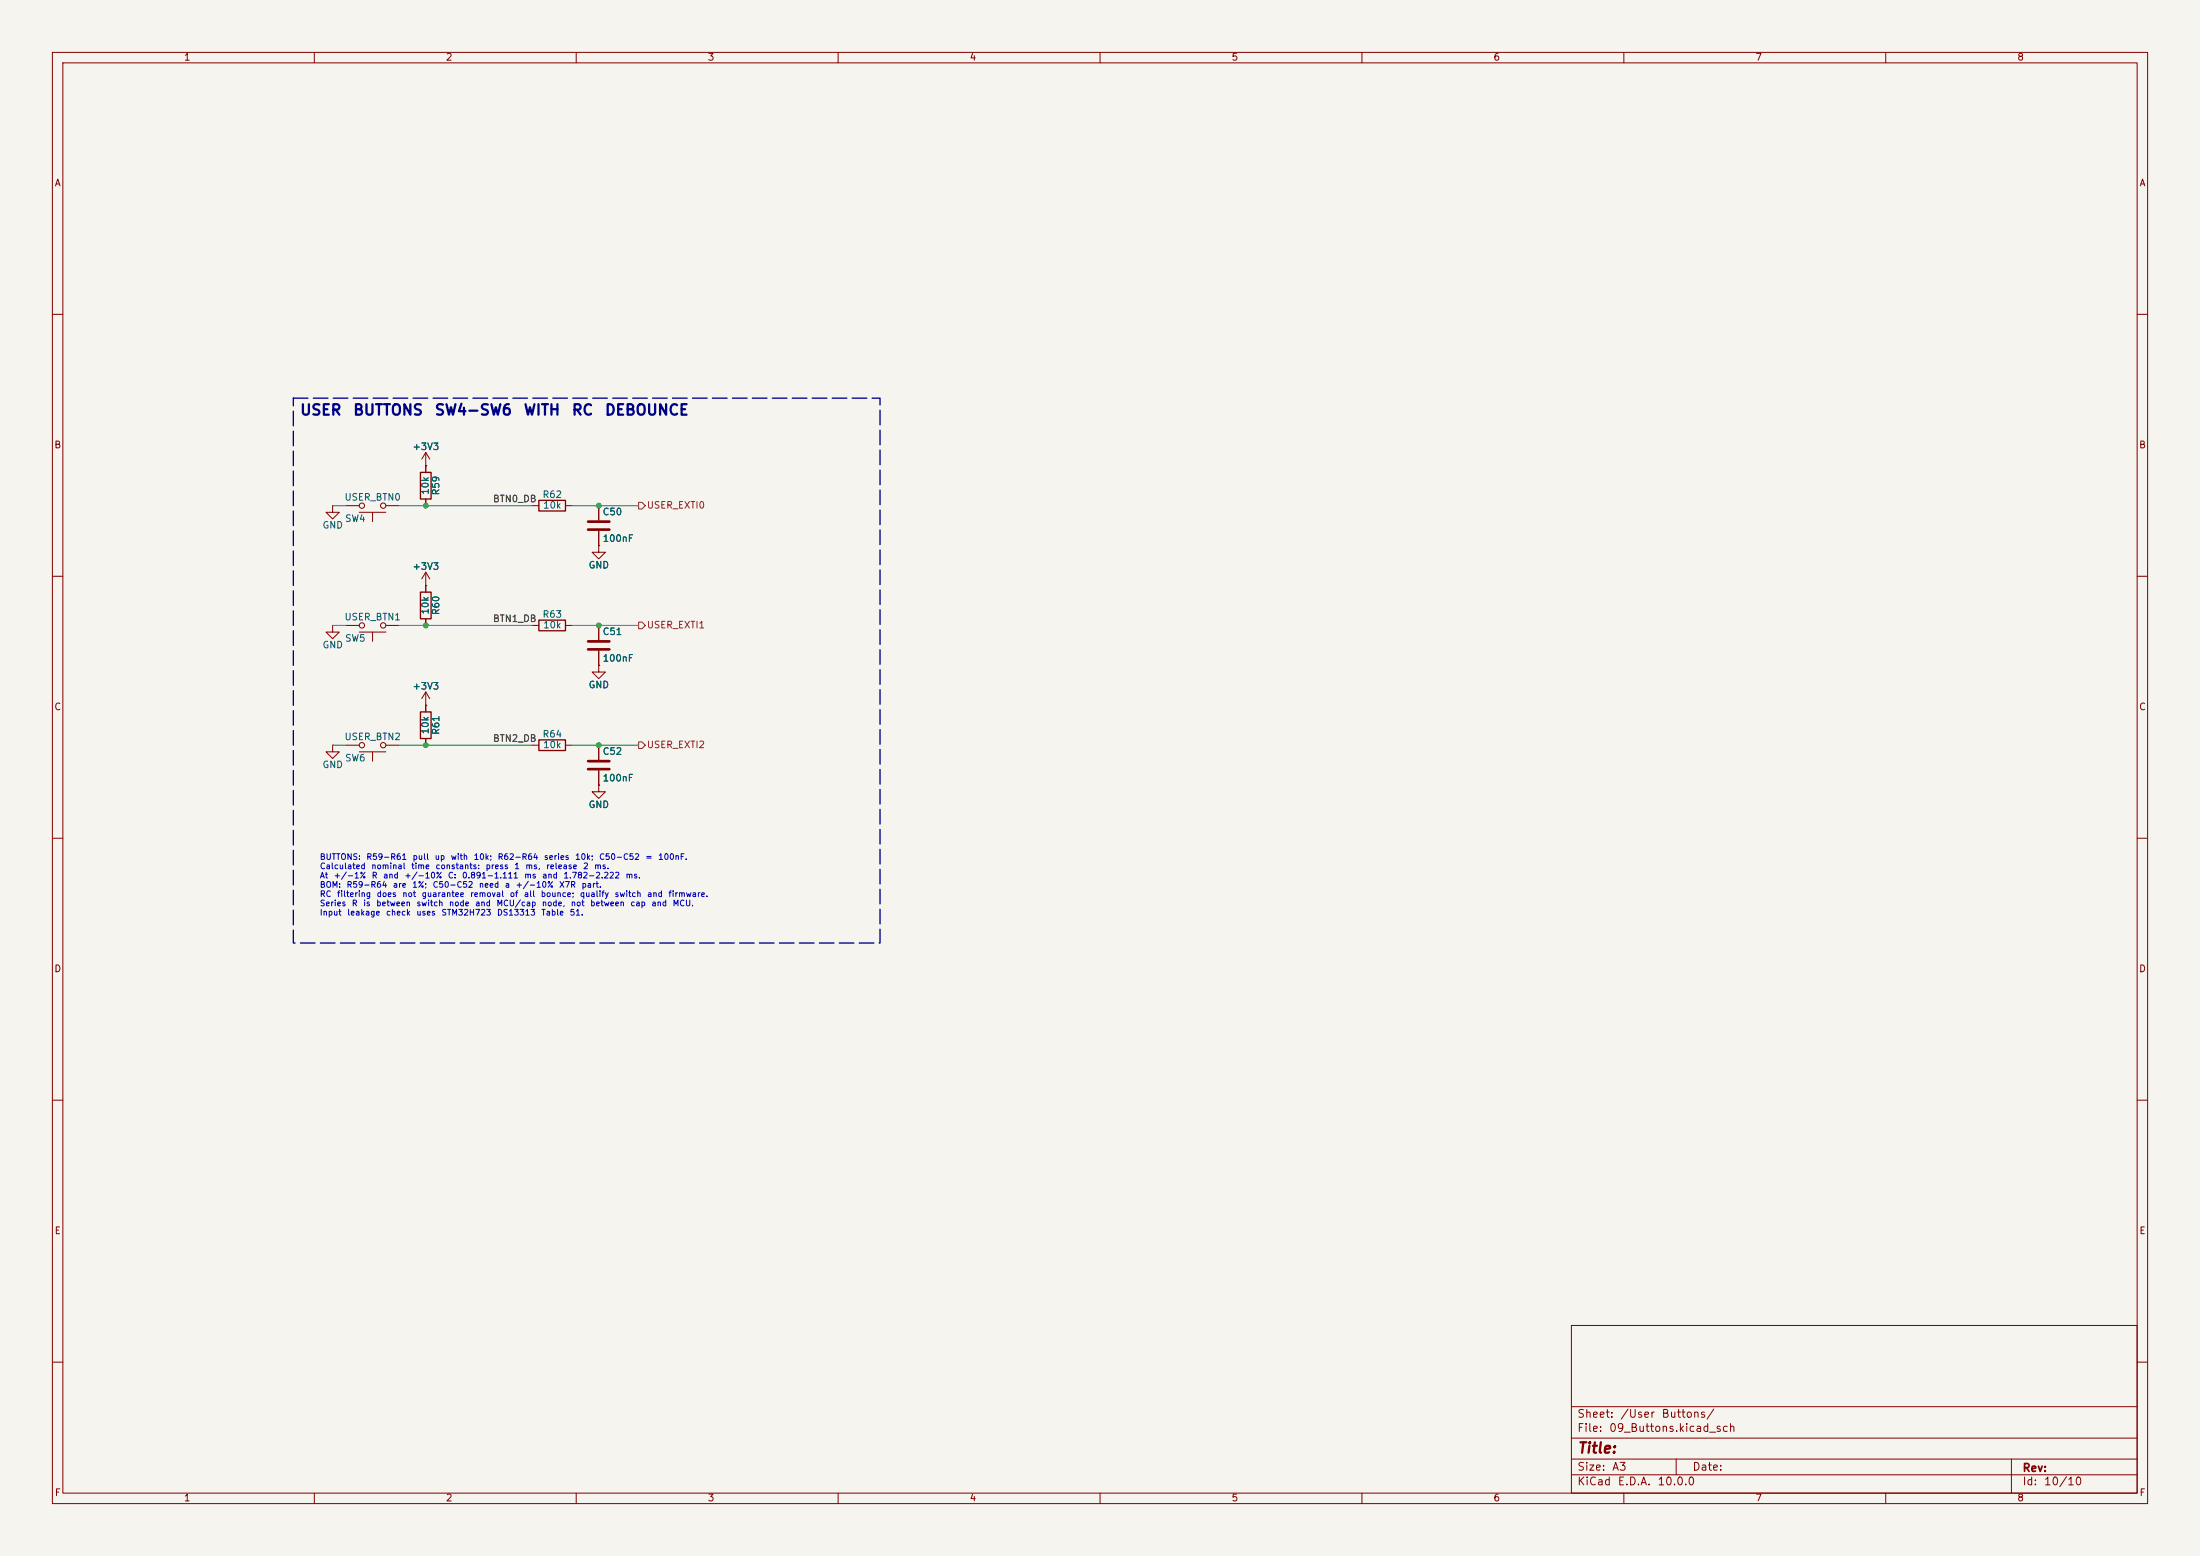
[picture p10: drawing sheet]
(kicad_sch
 (version 20260306)
 (generator "eeschema")
 (generator_version "10.0")
 (paper "A3")
 (lib_symbols
  (symbol "Device:C"
   (pin_numbers (hide yes))
   (pin_names
    (offset 0.254)) (exclude_from_sim no) (in_bom yes) (on_board yes)
   (in_pos_files yes)
   (duplicate_pin_numbers_are_jumpers no)
   (property "Reference" "C" (at 0.635 2.54 0) (show_name no) (do_not_autoplace no) (effects (font (size 1.27 1.27)) (justify left)))
   (property "Value" "C" (at 0.635 -2.54 0) (show_name no) (do_not_autoplace no) (effects (font (size 1.27 1.27)) (justify left)))
   (property "Footprint" "" (at 0.9652 -3.81 0) (show_name no) (do_not_autoplace no) (hide yes) (effects (font (size 1.27 1.27))))
   (property "Datasheet" "" (at 0 0 0) (show_name no) (do_not_autoplace no) (hide yes) (effects (font (size 1.27 1.27))))
   (property "Description" "Unpolarized capacitor" (at 0 0 0) (show_name no) (do_not_autoplace no) (hide yes) (effects (font (size 1.27 1.27))))
   (symbol "C_0_1"
    (polyline (pts (xy -2.032 0.762) (xy 2.032 0.762)) (stroke (width 0.508) (type default)) (fill (type none)))
    (polyline (pts (xy -2.032 -0.762) (xy 2.032 -0.762)) (stroke (width 0.508) (type default)) (fill (type none))))
   (symbol "C_1_1"
    (pin passive line (at 0 3.81 270) (length 2.794) (name "" (effects (font (size 1.27 1.27)))) (number "1" (effects (font (size 1.27 1.27)))))
    (pin passive line (at 0 -3.81 90) (length 2.794) (name "" (effects (font (size 1.27 1.27)))) (number "2" (effects (font (size 1.27 1.27))))))
   (embedded_fonts no))
  (symbol "Device:R"
   (pin_numbers (hide yes))
   (pin_names
    (offset 0)) (exclude_from_sim no) (in_bom yes) (on_board yes)
   (in_pos_files yes)
   (duplicate_pin_numbers_are_jumpers no)
   (property "Reference" "R" (at 2.032 0 90) (show_name no) (do_not_autoplace no) (effects (font (size 1.27 1.27))))
   (property "Value" "R" (at 0 0 90) (show_name no) (do_not_autoplace no) (effects (font (size 1.27 1.27))))
   (property "Footprint" "" (at -1.778 0 90) (show_name no) (do_not_autoplace no) (hide yes) (effects (font (size 1.27 1.27))))
   (property "Datasheet" "" (at 0 0 0) (show_name no) (do_not_autoplace no) (hide yes) (effects (font (size 1.27 1.27))))
   (property "Description" "Resistor" (at 0 0 0) (show_name no) (do_not_autoplace no) (hide yes) (effects (font (size 1.27 1.27))))
   (symbol "R_0_1"
    (rectangle (start -1.016 -2.54) (end 1.016 2.54) (stroke (width 0.254) (type default)) (fill (type none))))
   (symbol "R_1_1"
    (pin passive line (at 0 3.81 270) (length 1.27) (name "" (effects (font (size 1.27 1.27)))) (number "1" (effects (font (size 1.27 1.27)))))
    (pin passive line (at 0 -3.81 90) (length 1.27) (name "" (effects (font (size 1.27 1.27)))) (number "2" (effects (font (size 1.27 1.27))))))
   (embedded_fonts no))
  (symbol "Sensor_Motion:BMI088" (exclude_from_sim no) (in_bom yes) (on_board yes)
   (in_pos_files yes)
   (duplicate_pin_numbers_are_jumpers no)
   (property "Reference" "U" (at -8.89 13.97 0) (show_name no) (do_not_autoplace no) (effects (font (size 1.27 1.27))))
   (property "Value" "BMI088" (at 8.89 13.97 0) (show_name no) (do_not_autoplace no) (effects (font (size 1.27 1.27))))
   (property "Footprint" "Package_LGA:Bosch_LGA-16_4.5x3mm_P0.5mm_LayoutBorder7x1y_ClockwisePinNumbering" (at -16.51 -1.27 0) (show_name no) (do_not_autoplace no) (hide yes) (effects (font (size 1.27 1.27))))
   (property "Datasheet" "https://www.bosch-sensortec.com/media/boschsensortec/downloads/datasheets/bst-bmi088-ds001.pdf" (at -16.51 -1.27 0) (show_name no) (do_not_autoplace no) (hide yes) (effects (font (size 1.27 1.27))))
   (property "Description" "Accelerometer, Gyroscope, 6-Axis Sensor, I2C / SPI interface, LGA-16" (at 0 0 0) (show_name no) (do_not_autoplace no) (hide yes) (effects (font (size 1.27 1.27))))
   (symbol "BMI088_1_1"
    (rectangle (start -10.16 12.7) (end 10.16 -12.7) (stroke (width 0.254) (type solid)) (fill (type background)))
    (pin bidirectional line (at 12.7 2.54 180) (length 2.54) (name "INT2" (effects (font (size 1.27 1.27)))) (number "1" (effects (font (size 1.27 1.27)))))
    (pin passive line (at -2.54 -15.24 90) (length 2.54) (hide yes) (name "GNDA" (effects (font (size 1.27 1.27)))) (number "2" (effects (font (size 1.27 1.27)))))
    (pin power_in line (at -2.54 15.24 270) (length 2.54) (name "VDD" (effects (font (size 1.27 1.27)))) (number "3" (effects (font (size 1.27 1.27)))))
    (pin power_in line (at -2.54 -15.24 90) (length 2.54) (name "GNDA" (effects (font (size 1.27 1.27)))) (number "4" (effects (font (size 1.27 1.27)))))
    (pin input line (at -12.7 5.08 0) (length 2.54) (name "~{CSB2}" (effects (font (size 1.27 1.27)))) (number "5" (effects (font (size 1.27 1.27)))))
    (pin power_in line (at 2.54 -15.24 90) (length 2.54) (name "GNDIO" (effects (font (size 1.27 1.27)))) (number "6" (effects (font (size 1.27 1.27)))))
    (pin input line (at -12.7 -10.16 0) (length 2.54) (name "PS" (effects (font (size 1.27 1.27)))) (number "7" (effects (font (size 1.27 1.27)))))
    (pin input line (at -12.7 2.54 0) (length 2.54) (name "SCK/SCL" (effects (font (size 1.27 1.27)))) (number "8" (effects (font (size 1.27 1.27)))))
    (pin bidirectional line (at -12.7 0 0) (length 2.54) (name "SDI/SDA" (effects (font (size 1.27 1.27)))) (number "9" (effects (font (size 1.27 1.27)))))
    (pin output line (at -12.7 -5.08 0) (length 2.54) (name "SDO2" (effects (font (size 1.27 1.27)))) (number "10" (effects (font (size 1.27 1.27)))))
    (pin power_in line (at 2.54 15.24 270) (length 2.54) (name "VDDIO" (effects (font (size 1.27 1.27)))) (number "11" (effects (font (size 1.27 1.27)))))
    (pin bidirectional line (at 12.7 -2.54 180) (length 2.54) (name "INT3" (effects (font (size 1.27 1.27)))) (number "12" (effects (font (size 1.27 1.27)))))
    (pin bidirectional line (at 12.7 -7.62 180) (length 2.54) (name "INT4" (effects (font (size 1.27 1.27)))) (number "13" (effects (font (size 1.27 1.27)))))
    (pin input line (at -12.7 7.62 0) (length 2.54) (name "~{CSB1}" (effects (font (size 1.27 1.27)))) (number "14" (effects (font (size 1.27 1.27)))))
    (pin output line (at -12.7 -2.54 0) (length 2.54) (name "SDO1" (effects (font (size 1.27 1.27)))) (number "15" (effects (font (size 1.27 1.27)))))
    (pin bidirectional line (at 12.7 7.62 180) (length 2.54) (name "INT1" (effects (font (size 1.27 1.27)))) (number "16" (effects (font (size 1.27 1.27))))))
   (embedded_fonts no))
  (symbol "Switch:SW_DIP_x06"
   (pin_names
    (offset 0) (hide yes)) (exclude_from_sim no) (in_bom yes) (on_board yes)
   (in_pos_files yes)
   (duplicate_pin_numbers_are_jumpers no)
   (property "Reference" "SW" (at 0 11.43 0) (show_name no) (do_not_autoplace no) (effects (font (size 1.27 1.27))))
   (property "Value" "SW_DIP_x06" (at 0 -8.89 0) (show_name no) (do_not_autoplace no) (effects (font (size 1.27 1.27))))
   (property "Footprint" "" (at 0 0 0) (show_name no) (do_not_autoplace no) (hide yes) (effects (font (size 1.27 1.27))))
   (property "Datasheet" "" (at 0 0 0) (show_name no) (do_not_autoplace no) (hide yes) (effects (font (size 1.27 1.27))))
   (property "Description" "6x DIP Switch, Single Pole Single Throw (SPST) switch, small symbol" (at 0 0 0) (show_name no) (do_not_autoplace no) (hide yes) (effects (font (size 1.27 1.27))))
   (symbol "SW_DIP_x06_0_0"
    (circle (center -2.032 7.62) (radius 0.508) (stroke (width 0) (type default)) (fill (type none)))
    (circle (center -2.032 5.08) (radius 0.508) (stroke (width 0) (type default)) (fill (type none)))
    (circle (center -2.032 2.54) (radius 0.508) (stroke (width 0) (type default)) (fill (type none)))
    (circle (center -2.032 0) (radius 0.508) (stroke (width 0) (type default)) (fill (type none)))
    (circle (center -2.032 -2.54) (radius 0.508) (stroke (width 0) (type default)) (fill (type none)))
    (circle (center -2.032 -5.08) (radius 0.508) (stroke (width 0) (type default)) (fill (type none)))
    (polyline (pts (xy -1.524 7.747) (xy 2.3622 8.7884)) (stroke (width 0) (type default)) (fill (type none)))
    (polyline (pts (xy -1.524 5.207) (xy 2.3622 6.2484)) (stroke (width 0) (type default)) (fill (type none)))
    (polyline (pts (xy -1.524 2.667) (xy 2.3622 3.7084)) (stroke (width 0) (type default)) (fill (type none)))
    (polyline (pts (xy -1.524 0.127) (xy 2.3622 1.1684)) (stroke (width 0) (type default)) (fill (type none)))
    (polyline (pts (xy -1.524 -2.3876) (xy 2.3622 -1.3462)) (stroke (width 0) (type default)) (fill (type none)))
    (polyline (pts (xy -1.524 -4.9276) (xy 2.3622 -3.8862)) (stroke (width 0) (type default)) (fill (type none)))
    (circle (center 2.032 7.62) (radius 0.508) (stroke (width 0) (type default)) (fill (type none)))
    (circle (center 2.032 5.08) (radius 0.508) (stroke (width 0) (type default)) (fill (type none)))
    (circle (center 2.032 2.54) (radius 0.508) (stroke (width 0) (type default)) (fill (type none)))
    (circle (center 2.032 0) (radius 0.508) (stroke (width 0) (type default)) (fill (type none)))
    (circle (center 2.032 -2.54) (radius 0.508) (stroke (width 0) (type default)) (fill (type none)))
    (circle (center 2.032 -5.08) (radius 0.508) (stroke (width 0) (type default)) (fill (type none))))
   (symbol "SW_DIP_x06_0_1"
    (rectangle (start -3.81 10.16) (end 3.81 -7.62) (stroke (width 0.254) (type default)) (fill (type background))))
   (symbol "SW_DIP_x06_1_1"
    (pin passive line (at -7.62 7.62 0) (length 5.08) (name "" (effects (font (size 1.27 1.27)))) (number "1" (effects (font (size 1.27 1.27)))))
    (pin passive line (at -7.62 5.08 0) (length 5.08) (name "" (effects (font (size 1.27 1.27)))) (number "2" (effects (font (size 1.27 1.27)))))
    (pin passive line (at -7.62 2.54 0) (length 5.08) (name "" (effects (font (size 1.27 1.27)))) (number "3" (effects (font (size 1.27 1.27)))))
    (pin passive line (at -7.62 0 0) (length 5.08) (name "" (effects (font (size 1.27 1.27)))) (number "4" (effects (font (size 1.27 1.27)))))
    (pin passive line (at -7.62 -2.54 0) (length 5.08) (name "" (effects (font (size 1.27 1.27)))) (number "5" (effects (font (size 1.27 1.27)))))
    (pin passive line (at -7.62 -5.08 0) (length 5.08) (name "" (effects (font (size 1.27 1.27)))) (number "6" (effects (font (size 1.27 1.27)))))
    (pin passive line (at 7.62 -5.08 180) (length 5.08) (name "" (effects (font (size 1.27 1.27)))) (number "7" (effects (font (size 1.27 1.27)))))
    (pin passive line (at 7.62 -2.54 180) (length 5.08) (name "" (effects (font (size 1.27 1.27)))) (number "8" (effects (font (size 1.27 1.27)))))
    (pin passive line (at 7.62 0 180) (length 5.08) (name "" (effects (font (size 1.27 1.27)))) (number "9" (effects (font (size 1.27 1.27)))))
    (pin passive line (at 7.62 2.54 180) (length 5.08) (name "" (effects (font (size 1.27 1.27)))) (number "10" (effects (font (size 1.27 1.27)))))
    (pin passive line (at 7.62 5.08 180) (length 5.08) (name "" (effects (font (size 1.27 1.27)))) (number "11" (effects (font (size 1.27 1.27)))))
    (pin passive line (at 7.62 7.62 180) (length 5.08) (name "" (effects (font (size 1.27 1.27)))) (number "12" (effects (font (size 1.27 1.27))))))
   (embedded_fonts no))
  (symbol "Switch:SW_Push"
   (pin_numbers (hide yes))
   (pin_names
    (offset 1.016) (hide yes)) (exclude_from_sim no) (in_bom yes) (on_board yes)
   (in_pos_files yes)
   (duplicate_pin_numbers_are_jumpers no)
   (property "Reference" "SW" (at 1.27 2.54 0) (show_name no) (do_not_autoplace no) (effects (font (size 1.27 1.27)) (justify left)))
   (property "Value" "SW_Push" (at 0 -1.524 0) (show_name no) (do_not_autoplace no) (effects (font (size 1.27 1.27))))
   (property "Footprint" "" (at 0 5.08 0) (show_name no) (do_not_autoplace no) (hide yes) (effects (font (size 1.27 1.27))))
   (property "Datasheet" "" (at 0 5.08 0) (show_name no) (do_not_autoplace no) (hide yes) (effects (font (size 1.27 1.27))))
   (property "Description" "Push button switch, generic, two pins" (at 0 0 0) (show_name no) (do_not_autoplace no) (hide yes) (effects (font (size 1.27 1.27))))
   (symbol "SW_Push_0_1"
    (circle (center -2.032 0) (radius 0.508) (stroke (width 0) (type default)) (fill (type none)))
    (polyline (pts (xy 0 1.27) (xy 0 3.048)) (stroke (width 0) (type default)) (fill (type none)))
    (circle (center 2.032 0) (radius 0.508) (stroke (width 0) (type default)) (fill (type none)))
    (polyline (pts (xy 2.54 1.27) (xy -2.54 1.27)) (stroke (width 0) (type default)) (fill (type none)))
    (pin passive line (at -5.08 0 0) (length 2.54) (name "1" (effects (font (size 1.27 1.27)))) (number "1" (effects (font (size 1.27 1.27)))))
    (pin passive line (at 5.08 0 180) (length 2.54) (name "2" (effects (font (size 1.27 1.27)))) (number "2" (effects (font (size 1.27 1.27))))))
   (embedded_fonts no))
  (symbol "power:+3V3"
   (power global)
   (pin_numbers (hide yes))
   (pin_names
    (offset 0) (hide yes)) (exclude_from_sim no) (in_bom yes) (on_board yes)
   (in_pos_files yes)
   (duplicate_pin_numbers_are_jumpers no)
   (property "Reference" "#PWR" (at 0 -3.81 0) (show_name no) (do_not_autoplace no) (hide yes) (effects (font (size 1.27 1.27))))
   (property "Value" "+3V3" (at 0 3.556 0) (show_name no) (do_not_autoplace no) (effects (font (size 1.27 1.27))))
   (property "Footprint" "" (at 0 0 0) (show_name no) (do_not_autoplace no) (hide yes) (effects (font (size 1.27 1.27))))
   (property "Datasheet" "" (at 0 0 0) (show_name no) (do_not_autoplace no) (hide yes) (effects (font (size 1.27 1.27))))
   (property "Description" "Power symbol creates a global label with name \"+3V3\"" (at 0 0 0) (show_name no) (do_not_autoplace no) (hide yes) (effects (font (size 1.27 1.27))))
   (symbol "+3V3_0_1"
    (polyline (pts (xy -0.762 1.27) (xy 0 2.54)) (stroke (width 0) (type default)) (fill (type none)))
    (polyline (pts (xy 0 2.54) (xy 0.762 1.27)) (stroke (width 0) (type default)) (fill (type none)))
    (polyline (pts (xy 0 0) (xy 0 2.54)) (stroke (width 0) (type default)) (fill (type none))))
   (symbol "+3V3_1_1"
    (pin power_in line (at 0 0 90) (length 0) (name "" (effects (font (size 1.27 1.27)))) (number "1" (effects (font (size 1.27 1.27))))))
   (embedded_fonts no))
  (symbol "power:GND"
   (power global)
   (pin_numbers (hide yes))
   (pin_names
    (offset 0) (hide yes)) (exclude_from_sim no) (in_bom yes) (on_board yes)
   (in_pos_files yes)
   (duplicate_pin_numbers_are_jumpers no)
   (property "Reference" "#PWR" (at 0 -6.35 0) (show_name no) (do_not_autoplace no) (hide yes) (effects (font (size 1.27 1.27))))
   (property "Value" "GND" (at 0 -3.81 0) (show_name no) (do_not_autoplace no) (effects (font (size 1.27 1.27))))
   (property "Footprint" "" (at 0 0 0) (show_name no) (do_not_autoplace no) (hide yes) (effects (font (size 1.27 1.27))))
   (property "Datasheet" "" (at 0 0 0) (show_name no) (do_not_autoplace no) (hide yes) (effects (font (size 1.27 1.27))))
   (property "Description" "Power symbol creates a global label with name \"GND\" , ground" (at 0 0 0) (show_name no) (do_not_autoplace no) (hide yes) (effects (font (size 1.27 1.27))))
   (symbol "GND_0_1"
    (polyline (pts (xy 0 0) (xy 0 -1.27) (xy 1.27 -1.27) (xy 0 -2.54) (xy -1.27 -1.27) (xy 0 -1.27)) (stroke (width 0) (type default)) (fill (type none))))
   (symbol "GND_1_1"
    (pin power_in line (at 0 0 270) (length 0) (name "" (effects (font (size 1.27 1.27)))) (number "1" (effects (font (size 1.27 1.27))))))
   (embedded_fonts no)))
 (rectangle
  (start 56 76)
  (end 168 180)
  (stroke (width 0.254) (type dash) (color 0 0 132 1))
  (fill (type none)))
 (text "BUTTONS: R59-R61 pull up with 10k; R62-R64 series 10k; C50-C52 = 100nF.\nCalculated nominal time constants: press 1 ms, release 2 ms.\nAt +/-1% R and +/-10% C: 0.891-1.111 ms and 1.782-2.222 ms.\nBOM: R59-R64 are 1%; C50-C52 need a +/-10% X7R part.\nRC filtering does not guarantee removal of all bounce; qualify switch and firmware.\nSeries R is between switch node and MCU/cap node, not between cap and MCU.\nInput leakage check uses STM32H723 DS13313 Table 51."
  (exclude_from_sim no)
  (at 60.96 175.26 0)
  (effects (font (size 1.1 1.1)) (justify left bottom)))
 (text "USER BUTTONS SW4-SW6 WITH RC DEBOUNCE"
  (exclude_from_sim no)
  (at 57.15 80.01 0)
  (effects (font (size 2 2) (thickness 0.4)
    (bold yes) (color 0 0 132 1)) (justify left bottom)))
 (junction
  (at 81.28 119.38)
  (diameter 0)
  (color 0 0 0 0))
 (junction
  (at 114.3 142.24)
  (diameter 0)
  (color 0 0 0 0))
 (junction
  (at 81.28 96.52)
  (diameter 0)
  (color 0 0 0 0))
 (junction
  (at 81.28 142.24)
  (diameter 0)
  (color 0 0 0 0))
 (junction
  (at 114.3 119.38)
  (diameter 0)
  (color 0 0 0 0))
 (junction
  (at 114.3 96.52)
  (diameter 0)
  (color 0 0 0 0))
 (wire
  (pts (xy 109.22 96.52) (xy 121.92 96.52))
  (stroke (width 0) (type default)))
 (wire
  (pts (xy 109.22 119.38) (xy 121.92 119.38))
  (stroke (width 0) (type default)))
 (wire
  (pts (xy 63.5 142.24) (xy 66.04 142.24))
  (stroke (width 0) (type default)))
 (wire
  (pts (xy 76.2 96.52) (xy 101.6 96.52))
  (stroke (width 0) (type default)))
 (wire
  (pts (xy 63.5 119.38) (xy 66.04 119.38))
  (stroke (width 0) (type default)))
 (wire
  (pts (xy 63.5 96.52) (xy 66.04 96.52))
  (stroke (width 0) (type default)))
 (wire
  (pts (xy 76.2 142.24) (xy 101.6 142.24))
  (stroke (width 0) (type default)))
 (wire
  (pts (xy 76.2 119.38) (xy 101.6 119.38))
  (stroke (width 0) (type default)))
 (wire
  (pts (xy 109.22 142.24) (xy 121.92 142.24))
  (stroke (width 0) (type default)))
 (label "BTN2_DB"
  (at 94 142.24 0)
  (effects (font (size 1.27 1.27)) (justify left bottom)))
 (label "BTN1_DB"
  (at 94 119.38 0)
  (effects (font (size 1.27 1.27)) (justify left bottom)))
 (label "BTN0_DB"
  (at 94 96.52 0)
  (effects (font (size 1.27 1.27)) (justify left bottom)))
 (hierarchical_label "USER_EXTI0"
  (shape output)
  (at 121.92 96.52 0)
  (effects (font (size 1.27 1.27)) (justify left)))
 (hierarchical_label "USER_EXTI2"
  (shape output)
  (at 121.92 142.24 0)
  (effects (font (size 1.27 1.27)) (justify left)))
 (hierarchical_label "USER_EXTI1"
  (shape output)
  (at 121.92 119.38 0)
  (effects (font (size 1.27 1.27)) (justify left)))
 (symbol
  (lib_id "Switch:SW_Push")
  (at 71.12 96.52 180)
  (unit 1)
  (body_style 1)
  (exclude_from_sim no)
  (in_bom yes)
  (on_board yes)
  (in_pos_files yes)
  (dnp no)
  (property "Reference" "SW4" (at 69.85 99.06 0) (show_name no) (do_not_autoplace no) (effects (font (size 1.27 1.27)) (justify left)))
  (property "Value" "USER_BTN0" (at 71.12 94.996 0) (show_name no) (do_not_autoplace no) (effects (font (size 1.27 1.27))))
  (property "Footprint" "Button_Switch_THT:SW_PUSH_1P1T_6x3.5mm_H4.3_APEM_MJTP1243" (at 71.12 96.52 0) (hide yes) (show_name no) (do_not_autoplace no) (effects (font (size 1.27 1.27))))
  (property "Datasheet" "https://www.farnell.com/datasheets/1598766.pdf" (at 71.12 96.52 0) (hide yes) (show_name no) (do_not_autoplace no) (effects (font (size 1.27 1.27))))
  (property "Description" "User button BTN0, 6x3.5mm THT tactile: C&K PTS636SM43LFS (JLC build) or APEM MJTP1243. Active low to USER_EXTI0 (PE4) through the R59/R62/C50 debounce." (at 71.12 96.52 0) (hide yes) (show_name no) (do_not_autoplace no) (effects (font (size 1.27 1.27))))
  (property "MPN" "APEM MJTP1243" (at 71.12 96.52 0) (hide yes) (show_name no) (do_not_autoplace no) (effects (font (size 1.27 1.27))))
  (property "Vendor PN" "679-2452-ND" (at 71.12 96.52 0) (hide yes) (show_name no) (do_not_autoplace no) (effects (font (size 1.27 1.27))))
  (pin "2")
  (pin "1")
 
  (property "LCSC" "C2689636" (at 71.12 96.52 0) (hide yes) (effects (font (size 1.27 1.27))))
  (property "LCSC MPN" "C&K PTS636SM43LFS" (at 71.12 96.52 0) (hide yes) (effects (font (size 1.27 1.27))))
  (property "LCSC Datasheet" "https://datasheet.lcsc.com/datasheet/pdf/229e2204c94be8eac226511395a363de.pdf?productCode=C2689636" (at 71.12 96.52 0) (hide yes) (effects (font (size 1.27 1.27)))))
 (symbol
  (lib_id "Switch:SW_Push")
  (at 71.12 142.24 180)
  (unit 1)
  (body_style 1)
  (exclude_from_sim no)
  (in_bom yes)
  (on_board yes)
  (in_pos_files yes)
  (dnp no)
  (property "Reference" "SW6" (at 69.85 144.78 0) (show_name no) (do_not_autoplace no) (effects (font (size 1.27 1.27)) (justify left)))
  (property "Value" "USER_BTN2" (at 71.12 140.716 0) (show_name no) (do_not_autoplace no) (effects (font (size 1.27 1.27))))
  (property "Footprint" "Button_Switch_THT:SW_PUSH_1P1T_6x3.5mm_H4.3_APEM_MJTP1243" (at 71.12 142.24 0) (hide yes) (show_name no) (do_not_autoplace no) (effects (font (size 1.27 1.27))))
  (property "Datasheet" "https://www.farnell.com/datasheets/1598766.pdf" (at 71.12 142.24 0) (hide yes) (show_name no) (do_not_autoplace no) (effects (font (size 1.27 1.27))))
  (property "Description" "User button BTN2, 6x3.5mm THT tactile: C&K PTS636SM43LFS (JLC build) or APEM MJTP1243. Active low to USER_EXTI2 (PC14) through the R61/R64/C52 debounce." (at 71.12 142.24 0) (hide yes) (show_name no) (do_not_autoplace no) (effects (font (size 1.27 1.27))))
  (property "MPN" "APEM MJTP1243" (at 71.12 142.24 0) (hide yes) (show_name no) (do_not_autoplace no) (effects (font (size 1.27 1.27))))
  (property "Vendor PN" "679-2452-ND" (at 71.12 142.24 0) (hide yes) (show_name no) (do_not_autoplace no) (effects (font (size 1.27 1.27))))
  (pin "1")
  (pin "2")
 
  (property "LCSC" "C2689636" (at 71.12 142.24 0) (hide yes) (effects (font (size 1.27 1.27))))
  (property "LCSC MPN" "C&K PTS636SM43LFS" (at 71.12 142.24 0) (hide yes) (effects (font (size 1.27 1.27))))
  (property "LCSC Datasheet" "https://datasheet.lcsc.com/datasheet/pdf/229e2204c94be8eac226511395a363de.pdf?productCode=C2689636" (at 71.12 142.24 0) (hide yes) (effects (font (size 1.27 1.27)))))
 (symbol
  (lib_id "power:GND")
  (at 63.5 119.38 0)
  (unit 1)
  (body_style 1)
  (exclude_from_sim no)
  (in_bom yes)
  (on_board yes)
  (in_pos_files yes)
  (dnp no)
  (property "Reference" "#PWR0154" (at 63.5 125.73 0) (hide yes) (show_name no) (do_not_autoplace no) (effects (font (size 1.27 1.27))))
  (property "Value" "GND" (at 63.5 123.19 0) (show_name no) (do_not_autoplace no) (effects (font (size 1.27 1.27))))
  (property "Footprint" "" (at 63.5 119.38 0) (hide yes) (show_name no) (do_not_autoplace no) (effects (font (size 1.27 1.27))))
  (property "Datasheet" "" (at 63.5 119.38 0) (hide yes) (show_name no) (do_not_autoplace no) (effects (font (size 1.27 1.27))))
  (property "Description" "Power symbol creates a global label with name \"GND\" , ground" (at 63.5 119.38 0) (hide yes) (show_name no) (do_not_autoplace no) (effects (font (size 1.27 1.27))))
  (pin "1"))
 (symbol
  (lib_id "Device:C")
  (at 114.3 123.19 0)
  (unit 1)
  (body_style 1)
  (exclude_from_sim no)
  (in_bom yes)
  (on_board yes)
  (in_pos_files yes)
  (dnp no)
  (property "Reference" "C51" (at 114.935 120.65 0) (show_name no) (do_not_autoplace no) (effects (font (size 1.27 1.27)) (justify left)))
  (property "Value" "100nF" (at 114.935 125.73 0) (show_name no) (do_not_autoplace no) (effects (font (size 1.27 1.27)) (justify left)))
  (property "Footprint" "Capacitor_SMD:C_0402_1005Metric" (at 114.3 123.19 0) (hide yes) (show_name no) (do_not_autoplace no) (effects (font (size 1.27 1.27))))
  (property "Datasheet" "https://mm.digikey.com/Volume0/opasdata/d220001/medias/docus/609/CL05B104KO5NNNC.pdf" (at 114.3 123.19 0) (hide yes) (show_name no) (do_not_autoplace no) (effects (font (size 1.27 1.27))))
  (property "Description" "Debounce cap at the MCU pin side of R63." (at 114.3 123.19 0) (hide yes) (show_name no) (do_not_autoplace no) (effects (font (size 1.27 1.27))))
  (property "Vendor PN" "1276-1001-1-ND" (at 114.3 123.19 0) (hide yes) (show_name no) (do_not_autoplace no) (effects (font (size 1.27 1.27))))
  (property "Rating" "16V X7R" (at 114.3 123.19 0) (hide yes) (show_name no) (do_not_autoplace no) (effects (font (size 1.27 1.27))))
  (property "MPN" "Samsung CL05B104KO5NNNC" (at 114.3 123.19 0) (hide yes) (show_name no) (do_not_autoplace no) (effects (font (size 1.27 1.27))))
  (pin "2")
  (pin "1")
 
  (property "LCSC" "C1525" (at 114.3 123.19 0) (hide yes) (effects (font (size 1.27 1.27))))
  (property "LCSC MPN" "Samsung Electro-Mechanics CL05B104KO5NNNC" (at 114.3 123.19 0) (hide yes) (effects (font (size 1.27 1.27)))))
 (symbol
  (lib_id "Device:R")
  (at 81.28 115.57 0)
  (unit 1)
  (body_style 1)
  (exclude_from_sim no)
  (in_bom yes)
  (on_board yes)
  (in_pos_files yes)
  (dnp no)
  (property "Reference" "R60" (at 83.312 115.57 90) (show_name no) (do_not_autoplace no) (effects (font (size 1.27 1.27))))
  (property "Value" "10k" (at 81.28 115.57 90) (show_name no) (do_not_autoplace no) (effects (font (size 1.27 1.27))))
  (property "Footprint" "Resistor_SMD:R_0603_1608Metric" (at 81.28 115.57 0) (hide yes) (show_name no) (do_not_autoplace no) (effects (font (size 1.27 1.27))))
  (property "Datasheet" "https://industrial.panasonic.com/cdbs/www-data/pdf/RDA0000/AOA0000C304.pdf" (at 81.28 115.57 0) (hide yes) (show_name no) (do_not_autoplace no) (effects (font (size 1.27 1.27))))
  (property "Description" "10k 1% pull-up to +3V3 for user button BTN1 (SW5). With R63 and C51: press tau 1ms, release tau 2ms (DESIGN_NOTES §9)." (at 81.28 115.57 0) (hide yes) (show_name no) (do_not_autoplace no) (effects (font (size 1.27 1.27))))
  (property "Vendor PN" "P10.0KHCT-ND" (at 81.28 115.57 90) (hide yes) (show_name no) (do_not_autoplace no) (effects (font (size 1.27 1.27))))
  (property "Rating" "1%" (at 81.28 115.57 0) (hide yes) (show_name no) (do_not_autoplace no) (effects (font (size 1.27 1.27))))
  (property "MPN" "Panasonic ERJ-3EKF1002V" (at 81.28 115.57 0) (hide yes) (show_name no) (do_not_autoplace no) (effects (font (size 1.27 1.27))))
  (pin "2")
  (pin "1")
 
  (property "LCSC" "C25804" (at 81.28 115.57 0) (hide yes) (effects (font (size 1.27 1.27))))
  (property "LCSC MPN" "UNI-ROYAL 0603WAF1002T5E" (at 81.28 115.57 0) (hide yes) (effects (font (size 1.27 1.27))))
  (property "LCSC Datasheet" "https://datasheet.lcsc.com/datasheet/pdf/0a975aaa49b7c97f38a963127be4a823.pdf?productCode=C25804" (at 81.28 115.57 0) (hide yes) (effects (font (size 1.27 1.27)))))
 (symbol
  (lib_id "power:GND")
  (at 114.3 127 0)
  (unit 1)
  (body_style 1)
  (exclude_from_sim no)
  (in_bom yes)
  (on_board yes)
  (in_pos_files yes)
  (dnp no)
  (property "Reference" "#PWR0160" (at 114.3 133.35 0) (hide yes) (show_name no) (do_not_autoplace no) (effects (font (size 1.27 1.27))))
  (property "Value" "GND" (at 114.3 130.81 0) (show_name no) (do_not_autoplace no) (effects (font (size 1.27 1.27))))
  (property "Footprint" "" (at 114.3 127 0) (hide yes) (show_name no) (do_not_autoplace no) (effects (font (size 1.27 1.27))))
  (property "Datasheet" "" (at 114.3 127 0) (hide yes) (show_name no) (do_not_autoplace no) (effects (font (size 1.27 1.27))))
  (property "Description" "Power symbol creates a global label with name \"GND\" , ground" (at 114.3 127 0) (hide yes) (show_name no) (do_not_autoplace no) (effects (font (size 1.27 1.27))))
  (pin "1"))
 (symbol
  (lib_id "power:GND")
  (at 114.3 104.14 0)
  (unit 1)
  (body_style 1)
  (exclude_from_sim no)
  (in_bom yes)
  (on_board yes)
  (in_pos_files yes)
  (dnp no)
  (property "Reference" "#PWR0159" (at 114.3 110.49 0) (hide yes) (show_name no) (do_not_autoplace no) (effects (font (size 1.27 1.27))))
  (property "Value" "GND" (at 114.3 107.95 0) (show_name no) (do_not_autoplace no) (effects (font (size 1.27 1.27))))
  (property "Footprint" "" (at 114.3 104.14 0) (hide yes) (show_name no) (do_not_autoplace no) (effects (font (size 1.27 1.27))))
  (property "Datasheet" "" (at 114.3 104.14 0) (hide yes) (show_name no) (do_not_autoplace no) (effects (font (size 1.27 1.27))))
  (property "Description" "Power symbol creates a global label with name \"GND\" , ground" (at 114.3 104.14 0) (hide yes) (show_name no) (do_not_autoplace no) (effects (font (size 1.27 1.27))))
  (pin "1"))
 (symbol
  (lib_id "Device:R")
  (at 81.28 138.43 0)
  (unit 1)
  (body_style 1)
  (exclude_from_sim no)
  (in_bom yes)
  (on_board yes)
  (in_pos_files yes)
  (dnp no)
  (property "Reference" "R61" (at 83.312 138.43 90) (show_name no) (do_not_autoplace no) (effects (font (size 1.27 1.27))))
  (property "Value" "10k" (at 81.28 138.43 90) (show_name no) (do_not_autoplace no) (effects (font (size 1.27 1.27))))
  (property "Footprint" "Resistor_SMD:R_0603_1608Metric" (at 81.28 138.43 0) (hide yes) (show_name no) (do_not_autoplace no) (effects (font (size 1.27 1.27))))
  (property "Datasheet" "https://industrial.panasonic.com/cdbs/www-data/pdf/RDA0000/AOA0000C304.pdf" (at 81.28 138.43 0) (hide yes) (show_name no) (do_not_autoplace no) (effects (font (size 1.27 1.27))))
  (property "Description" "10k 1% pull-up to +3V3 for user button BTN2 (SW6). With R64 and C52: press tau 1ms, release tau 2ms (DESIGN_NOTES §9)." (at 81.28 138.43 0) (hide yes) (show_name no) (do_not_autoplace no) (effects (font (size 1.27 1.27))))
  (property "Vendor PN" "P10.0KHCT-ND" (at 81.28 138.43 90) (hide yes) (show_name no) (do_not_autoplace no) (effects (font (size 1.27 1.27))))
  (property "Rating" "1%" (at 81.28 138.43 0) (hide yes) (show_name no) (do_not_autoplace no) (effects (font (size 1.27 1.27))))
  (property "MPN" "Panasonic ERJ-3EKF1002V" (at 81.28 138.43 0) (hide yes) (show_name no) (do_not_autoplace no) (effects (font (size 1.27 1.27))))
  (pin "1")
  (pin "2")
 
  (property "LCSC" "C25804" (at 81.28 138.43 0) (hide yes) (effects (font (size 1.27 1.27))))
  (property "LCSC MPN" "UNI-ROYAL 0603WAF1002T5E" (at 81.28 138.43 0) (hide yes) (effects (font (size 1.27 1.27))))
  (property "LCSC Datasheet" "https://datasheet.lcsc.com/datasheet/pdf/0a975aaa49b7c97f38a963127be4a823.pdf?productCode=C25804" (at 81.28 138.43 0) (hide yes) (effects (font (size 1.27 1.27)))))
 (symbol
  (lib_id "Device:R")
  (at 105.41 119.38 90)
  (unit 1)
  (body_style 1)
  (exclude_from_sim no)
  (in_bom yes)
  (on_board yes)
  (in_pos_files yes)
  (dnp no)
  (property "Reference" "R63" (at 105.41 117.348 90) (show_name no) (do_not_autoplace no) (effects (font (size 1.27 1.27))))
  (property "Value" "10k" (at 105.41 119.38 90) (show_name no) (do_not_autoplace no) (effects (font (size 1.27 1.27))))
  (property "Footprint" "Resistor_SMD:R_0603_1608Metric" (at 105.41 119.38 0) (hide yes) (show_name no) (do_not_autoplace no) (effects (font (size 1.27 1.27))))
  (property "Datasheet" "https://industrial.panasonic.com/cdbs/www-data/pdf/RDA0000/AOA0000C304.pdf" (at 105.41 119.38 0) (hide yes) (show_name no) (do_not_autoplace no) (effects (font (size 1.27 1.27))))
  (property "Description" "Debounce R, see R62." (at 105.41 119.38 0) (hide yes) (show_name no) (do_not_autoplace no) (effects (font (size 1.27 1.27))))
  (property "Vendor PN" "P10.0KHCT-ND" (at 105.41 119.38 90) (hide yes) (show_name no) (do_not_autoplace no) (effects (font (size 1.27 1.27))))
  (property "Rating" "1%" (at 105.41 119.38 0) (hide yes) (show_name no) (do_not_autoplace no) (effects (font (size 1.27 1.27))))
  (property "MPN" "Panasonic ERJ-3EKF1002V" (at 105.41 119.38 0) (hide yes) (show_name no) (do_not_autoplace no) (effects (font (size 1.27 1.27))))
  (pin "2")
  (pin "1")
 
  (property "LCSC" "C25804" (at 105.41 119.38 0) (hide yes) (effects (font (size 1.27 1.27))))
  (property "LCSC MPN" "UNI-ROYAL 0603WAF1002T5E" (at 105.41 119.38 0) (hide yes) (effects (font (size 1.27 1.27))))
  (property "LCSC Datasheet" "https://datasheet.lcsc.com/datasheet/pdf/0a975aaa49b7c97f38a963127be4a823.pdf?productCode=C25804" (at 105.41 119.38 0) (hide yes) (effects (font (size 1.27 1.27)))))
 (symbol
  (lib_id "Device:C")
  (at 114.3 146.05 0)
  (unit 1)
  (body_style 1)
  (exclude_from_sim no)
  (in_bom yes)
  (on_board yes)
  (in_pos_files yes)
  (dnp no)
  (property "Reference" "C52" (at 114.935 143.51 0) (show_name no) (do_not_autoplace no) (effects (font (size 1.27 1.27)) (justify left)))
  (property "Value" "100nF" (at 114.935 148.59 0) (show_name no) (do_not_autoplace no) (effects (font (size 1.27 1.27)) (justify left)))
  (property "Footprint" "Capacitor_SMD:C_0402_1005Metric" (at 114.3 146.05 0) (hide yes) (show_name no) (do_not_autoplace no) (effects (font (size 1.27 1.27))))
  (property "Datasheet" "https://mm.digikey.com/Volume0/opasdata/d220001/medias/docus/609/CL05B104KO5NNNC.pdf" (at 114.3 146.05 0) (hide yes) (show_name no) (do_not_autoplace no) (effects (font (size 1.27 1.27))))
  (property "Description" "Debounce cap at the MCU pin side of R64." (at 114.3 146.05 0) (hide yes) (show_name no) (do_not_autoplace no) (effects (font (size 1.27 1.27))))
  (property "Vendor PN" "1276-1001-1-ND" (at 114.3 146.05 0) (hide yes) (show_name no) (do_not_autoplace no) (effects (font (size 1.27 1.27))))
  (property "Rating" "16V X7R" (at 114.3 146.05 0) (hide yes) (show_name no) (do_not_autoplace no) (effects (font (size 1.27 1.27))))
  (property "MPN" "Samsung CL05B104KO5NNNC" (at 114.3 146.05 0) (hide yes) (show_name no) (do_not_autoplace no) (effects (font (size 1.27 1.27))))
  (pin "1")
  (pin "2")
 
  (property "LCSC" "C1525" (at 114.3 146.05 0) (hide yes) (effects (font (size 1.27 1.27))))
  (property "LCSC MPN" "Samsung Electro-Mechanics CL05B104KO5NNNC" (at 114.3 146.05 0) (hide yes) (effects (font (size 1.27 1.27)))))
 (symbol
  (lib_id "power:+3V3")
  (at 81.28 88.9 0)
  (unit 1)
  (body_style 1)
  (exclude_from_sim no)
  (in_bom yes)
  (on_board yes)
  (in_pos_files yes)
  (dnp no)
  (property "Reference" "#PWR0156" (at 81.28 92.71 0) (hide yes) (show_name no) (do_not_autoplace no) (effects (font (size 1.27 1.27))))
  (property "Value" "+3V3" (at 81.28 85.344 0) (show_name no) (do_not_autoplace no) (effects (font (size 1.27 1.27))))
  (property "Footprint" "" (at 81.28 88.9 0) (hide yes) (show_name no) (do_not_autoplace no) (effects (font (size 1.27 1.27))))
  (property "Datasheet" "" (at 81.28 88.9 0) (hide yes) (show_name no) (do_not_autoplace no) (effects (font (size 1.27 1.27))))
  (property "Description" "Power symbol creates a global label with name \"+3V3\"" (at 81.28 88.9 0) (hide yes) (show_name no) (do_not_autoplace no) (effects (font (size 1.27 1.27))))
  (pin "1"))
 (symbol
  (lib_id "Switch:SW_Push")
  (at 71.12 119.38 180)
  (unit 1)
  (body_style 1)
  (exclude_from_sim no)
  (in_bom yes)
  (on_board yes)
  (in_pos_files yes)
  (dnp no)
  (property "Reference" "SW5" (at 69.85 121.92 0) (show_name no) (do_not_autoplace no) (effects (font (size 1.27 1.27)) (justify left)))
  (property "Value" "USER_BTN1" (at 71.12 117.856 0) (show_name no) (do_not_autoplace no) (effects (font (size 1.27 1.27))))
  (property "Footprint" "Button_Switch_THT:SW_PUSH_1P1T_6x3.5mm_H4.3_APEM_MJTP1243" (at 71.12 119.38 0) (hide yes) (show_name no) (do_not_autoplace no) (effects (font (size 1.27 1.27))))
  (property "Datasheet" "https://www.farnell.com/datasheets/1598766.pdf" (at 71.12 119.38 0) (hide yes) (show_name no) (do_not_autoplace no) (effects (font (size 1.27 1.27))))
  (property "Description" "User button BTN1, 6x3.5mm THT tactile: C&K PTS636SM43LFS (JLC build) or APEM MJTP1243. Active low to USER_EXTI1 (PC13) through the R60/R63/C51 debounce." (at 71.12 119.38 0) (hide yes) (show_name no) (do_not_autoplace no) (effects (font (size 1.27 1.27))))
  (property "MPN" "APEM MJTP1243" (at 71.12 119.38 0) (hide yes) (show_name no) (do_not_autoplace no) (effects (font (size 1.27 1.27))))
  (property "Vendor PN" "679-2452-ND" (at 71.12 119.38 0) (hide yes) (show_name no) (do_not_autoplace no) (effects (font (size 1.27 1.27))))
  (pin "1")
  (pin "2")
 
  (property "LCSC" "C2689636" (at 71.12 119.38 0) (hide yes) (effects (font (size 1.27 1.27))))
  (property "LCSC MPN" "C&K PTS636SM43LFS" (at 71.12 119.38 0) (hide yes) (effects (font (size 1.27 1.27))))
  (property "LCSC Datasheet" "https://datasheet.lcsc.com/datasheet/pdf/229e2204c94be8eac226511395a363de.pdf?productCode=C2689636" (at 71.12 119.38 0) (hide yes) (effects (font (size 1.27 1.27)))))
 (symbol
  (lib_id "Device:R")
  (at 105.41 96.52 90)
  (unit 1)
  (body_style 1)
  (exclude_from_sim no)
  (in_bom yes)
  (on_board yes)
  (in_pos_files yes)
  (dnp no)
  (property "Reference" "R62" (at 105.41 94.488 90) (show_name no) (do_not_autoplace no) (effects (font (size 1.27 1.27))))
  (property "Value" "10k" (at 105.41 96.52 90) (show_name no) (do_not_autoplace no) (effects (font (size 1.27 1.27))))
  (property "Footprint" "Resistor_SMD:R_0603_1608Metric" (at 105.41 96.52 0) (hide yes) (show_name no) (do_not_autoplace no) (effects (font (size 1.27 1.27))))
  (property "Datasheet" "https://industrial.panasonic.com/cdbs/www-data/pdf/RDA0000/AOA0000C304.pdf" (at 105.41 96.52 0) (hide yes) (show_name no) (do_not_autoplace no) (effects (font (size 1.27 1.27))))
  (property "Description" "Debounce R. SW press: C50 discharges through 10k (tau 1ms); release: 20k (tau 2ms). Limits switch current." (at 105.41 96.52 0) (hide yes) (show_name no) (do_not_autoplace no) (effects (font (size 1.27 1.27))))
  (property "Vendor PN" "P10.0KHCT-ND" (at 105.41 96.52 90) (hide yes) (show_name no) (do_not_autoplace no) (effects (font (size 1.27 1.27))))
  (property "Rating" "1%" (at 105.41 96.52 0) (hide yes) (show_name no) (do_not_autoplace no) (effects (font (size 1.27 1.27))))
  (property "MPN" "Panasonic ERJ-3EKF1002V" (at 105.41 96.52 0) (hide yes) (show_name no) (do_not_autoplace no) (effects (font (size 1.27 1.27))))
  (pin "2")
  (pin "1")
 
  (property "LCSC" "C25804" (at 105.41 96.52 0) (hide yes) (effects (font (size 1.27 1.27))))
  (property "LCSC MPN" "UNI-ROYAL 0603WAF1002T5E" (at 105.41 96.52 0) (hide yes) (effects (font (size 1.27 1.27))))
  (property "LCSC Datasheet" "https://datasheet.lcsc.com/datasheet/pdf/0a975aaa49b7c97f38a963127be4a823.pdf?productCode=C25804" (at 105.41 96.52 0) (hide yes) (effects (font (size 1.27 1.27)))))
 (symbol
  (lib_id "Device:C")
  (at 114.3 100.33 0)
  (unit 1)
  (body_style 1)
  (exclude_from_sim no)
  (in_bom yes)
  (on_board yes)
  (in_pos_files yes)
  (dnp no)
  (property "Reference" "C50" (at 114.935 97.79 0) (show_name no) (do_not_autoplace no) (effects (font (size 1.27 1.27)) (justify left)))
  (property "Value" "100nF" (at 114.935 102.87 0) (show_name no) (do_not_autoplace no) (effects (font (size 1.27 1.27)) (justify left)))
  (property "Footprint" "Capacitor_SMD:C_0402_1005Metric" (at 114.3 100.33 0) (hide yes) (show_name no) (do_not_autoplace no) (effects (font (size 1.27 1.27))))
  (property "Datasheet" "https://mm.digikey.com/Volume0/opasdata/d220001/medias/docus/609/CL05B104KO5NNNC.pdf" (at 114.3 100.33 0) (hide yes) (show_name no) (do_not_autoplace no) (effects (font (size 1.27 1.27))))
  (property "Description" "Debounce cap at the MCU pin side of R62." (at 114.3 100.33 0) (hide yes) (show_name no) (do_not_autoplace no) (effects (font (size 1.27 1.27))))
  (property "Vendor PN" "1276-1001-1-ND" (at 114.3 100.33 0) (hide yes) (show_name no) (do_not_autoplace no) (effects (font (size 1.27 1.27))))
  (property "Rating" "16V X7R" (at 114.3 100.33 0) (hide yes) (show_name no) (do_not_autoplace no) (effects (font (size 1.27 1.27))))
  (property "MPN" "Samsung CL05B104KO5NNNC" (at 114.3 100.33 0) (hide yes) (show_name no) (do_not_autoplace no) (effects (font (size 1.27 1.27))))
  (pin "1")
  (pin "2")
 
  (property "LCSC" "C1525" (at 114.3 100.33 0) (hide yes) (effects (font (size 1.27 1.27))))
  (property "LCSC MPN" "Samsung Electro-Mechanics CL05B104KO5NNNC" (at 114.3 100.33 0) (hide yes) (effects (font (size 1.27 1.27)))))
 (symbol
  (lib_id "Device:R")
  (at 81.28 92.71 0)
  (unit 1)
  (body_style 1)
  (exclude_from_sim no)
  (in_bom yes)
  (on_board yes)
  (in_pos_files yes)
  (dnp no)
  (property "Reference" "R59" (at 83.312 92.71 90) (show_name no) (do_not_autoplace no) (effects (font (size 1.27 1.27))))
  (property "Value" "10k" (at 81.28 92.71 90) (show_name no) (do_not_autoplace no) (effects (font (size 1.27 1.27))))
  (property "Footprint" "Resistor_SMD:R_0603_1608Metric" (at 81.28 92.71 0) (hide yes) (show_name no) (do_not_autoplace no) (effects (font (size 1.27 1.27))))
  (property "Datasheet" "https://industrial.panasonic.com/cdbs/www-data/pdf/RDA0000/AOA0000C304.pdf" (at 81.28 92.71 0) (hide yes) (show_name no) (do_not_autoplace no) (effects (font (size 1.27 1.27))))
  (property "Description" "10k 1% pull-up to +3V3 for user button BTN0 (SW4). With R62 and C50: press tau 1ms, release tau 2ms (DESIGN_NOTES §9)." (at 81.28 92.71 0) (hide yes) (show_name no) (do_not_autoplace no) (effects (font (size 1.27 1.27))))
  (property "Vendor PN" "P10.0KHCT-ND" (at 81.28 92.71 90) (hide yes) (show_name no) (do_not_autoplace no) (effects (font (size 1.27 1.27))))
  (property "Rating" "1%" (at 81.28 92.71 0) (hide yes) (show_name no) (do_not_autoplace no) (effects (font (size 1.27 1.27))))
  (property "MPN" "Panasonic ERJ-3EKF1002V" (at 81.28 92.71 0) (hide yes) (show_name no) (do_not_autoplace no) (effects (font (size 1.27 1.27))))
  (pin "1")
  (pin "2")
 
  (property "LCSC" "C25804" (at 81.28 92.71 0) (hide yes) (effects (font (size 1.27 1.27))))
  (property "LCSC MPN" "UNI-ROYAL 0603WAF1002T5E" (at 81.28 92.71 0) (hide yes) (effects (font (size 1.27 1.27))))
  (property "LCSC Datasheet" "https://datasheet.lcsc.com/datasheet/pdf/0a975aaa49b7c97f38a963127be4a823.pdf?productCode=C25804" (at 81.28 92.71 0) (hide yes) (effects (font (size 1.27 1.27)))))
 (symbol
  (lib_id "power:+3V3")
  (at 81.28 134.62 0)
  (unit 1)
  (body_style 1)
  (exclude_from_sim no)
  (in_bom yes)
  (on_board yes)
  (in_pos_files yes)
  (dnp no)
  (property "Reference" "#PWR0158" (at 81.28 138.43 0) (hide yes) (show_name no) (do_not_autoplace no) (effects (font (size 1.27 1.27))))
  (property "Value" "+3V3" (at 81.28 131.064 0) (show_name no) (do_not_autoplace no) (effects (font (size 1.27 1.27))))
  (property "Footprint" "" (at 81.28 134.62 0) (hide yes) (show_name no) (do_not_autoplace no) (effects (font (size 1.27 1.27))))
  (property "Datasheet" "" (at 81.28 134.62 0) (hide yes) (show_name no) (do_not_autoplace no) (effects (font (size 1.27 1.27))))
  (property "Description" "Power symbol creates a global label with name \"+3V3\"" (at 81.28 134.62 0) (hide yes) (show_name no) (do_not_autoplace no) (effects (font (size 1.27 1.27))))
  (pin "1"))
 (symbol
  (lib_id "power:+3V3")
  (at 81.28 111.76 0)
  (unit 1)
  (body_style 1)
  (exclude_from_sim no)
  (in_bom yes)
  (on_board yes)
  (in_pos_files yes)
  (dnp no)
  (property "Reference" "#PWR0157" (at 81.28 115.57 0) (hide yes) (show_name no) (do_not_autoplace no) (effects (font (size 1.27 1.27))))
  (property "Value" "+3V3" (at 81.28 108.204 0) (show_name no) (do_not_autoplace no) (effects (font (size 1.27 1.27))))
  (property "Footprint" "" (at 81.28 111.76 0) (hide yes) (show_name no) (do_not_autoplace no) (effects (font (size 1.27 1.27))))
  (property "Datasheet" "" (at 81.28 111.76 0) (hide yes) (show_name no) (do_not_autoplace no) (effects (font (size 1.27 1.27))))
  (property "Description" "Power symbol creates a global label with name \"+3V3\"" (at 81.28 111.76 0) (hide yes) (show_name no) (do_not_autoplace no) (effects (font (size 1.27 1.27))))
  (pin "1"))
 (symbol
  (lib_id "Device:R")
  (at 105.41 142.24 90)
  (unit 1)
  (body_style 1)
  (exclude_from_sim no)
  (in_bom yes)
  (on_board yes)
  (in_pos_files yes)
  (dnp no)
  (property "Reference" "R64" (at 105.41 140.208 90) (show_name no) (do_not_autoplace no) (effects (font (size 1.27 1.27))))
  (property "Value" "10k" (at 105.41 142.24 90) (show_name no) (do_not_autoplace no) (effects (font (size 1.27 1.27))))
  (property "Footprint" "Resistor_SMD:R_0603_1608Metric" (at 105.41 142.24 0) (hide yes) (show_name no) (do_not_autoplace no) (effects (font (size 1.27 1.27))))
  (property "Datasheet" "https://industrial.panasonic.com/cdbs/www-data/pdf/RDA0000/AOA0000C304.pdf" (at 105.41 142.24 0) (hide yes) (show_name no) (do_not_autoplace no) (effects (font (size 1.27 1.27))))
  (property "Description" "Debounce R, see R62." (at 105.41 142.24 0) (hide yes) (show_name no) (do_not_autoplace no) (effects (font (size 1.27 1.27))))
  (property "Vendor PN" "P10.0KHCT-ND" (at 105.41 142.24 90) (hide yes) (show_name no) (do_not_autoplace no) (effects (font (size 1.27 1.27))))
  (property "Rating" "1%" (at 105.41 142.24 0) (hide yes) (show_name no) (do_not_autoplace no) (effects (font (size 1.27 1.27))))
  (property "MPN" "Panasonic ERJ-3EKF1002V" (at 105.41 142.24 0) (hide yes) (show_name no) (do_not_autoplace no) (effects (font (size 1.27 1.27))))
  (pin "2")
  (pin "1")
 
  (property "LCSC" "C25804" (at 105.41 142.24 0) (hide yes) (effects (font (size 1.27 1.27))))
  (property "LCSC MPN" "UNI-ROYAL 0603WAF1002T5E" (at 105.41 142.24 0) (hide yes) (effects (font (size 1.27 1.27))))
  (property "LCSC Datasheet" "https://datasheet.lcsc.com/datasheet/pdf/0a975aaa49b7c97f38a963127be4a823.pdf?productCode=C25804" (at 105.41 142.24 0) (hide yes) (effects (font (size 1.27 1.27)))))
 (symbol
  (lib_id "power:GND")
  (at 63.5 96.52 0)
  (unit 1)
  (body_style 1)
  (exclude_from_sim no)
  (in_bom yes)
  (on_board yes)
  (in_pos_files yes)
  (dnp no)
  (property "Reference" "#PWR0153" (at 63.5 102.87 0) (hide yes) (show_name no) (do_not_autoplace no) (effects (font (size 1.27 1.27))))
  (property "Value" "GND" (at 63.5 100.33 0) (show_name no) (do_not_autoplace no) (effects (font (size 1.27 1.27))))
  (property "Footprint" "" (at 63.5 96.52 0) (hide yes) (show_name no) (do_not_autoplace no) (effects (font (size 1.27 1.27))))
  (property "Datasheet" "" (at 63.5 96.52 0) (hide yes) (show_name no) (do_not_autoplace no) (effects (font (size 1.27 1.27))))
  (property "Description" "Power symbol creates a global label with name \"GND\" , ground" (at 63.5 96.52 0) (hide yes) (show_name no) (do_not_autoplace no) (effects (font (size 1.27 1.27))))
  (pin "1"))
 (symbol
  (lib_id "power:GND")
  (at 114.3 149.86 0)
  (unit 1)
  (body_style 1)
  (exclude_from_sim no)
  (in_bom yes)
  (on_board yes)
  (in_pos_files yes)
  (dnp no)
  (property "Reference" "#PWR0161" (at 114.3 156.21 0) (hide yes) (show_name no) (do_not_autoplace no) (effects (font (size 1.27 1.27))))
  (property "Value" "GND" (at 114.3 153.67 0) (show_name no) (do_not_autoplace no) (effects (font (size 1.27 1.27))))
  (property "Footprint" "" (at 114.3 149.86 0) (hide yes) (show_name no) (do_not_autoplace no) (effects (font (size 1.27 1.27))))
  (property "Datasheet" "" (at 114.3 149.86 0) (hide yes) (show_name no) (do_not_autoplace no) (effects (font (size 1.27 1.27))))
  (property "Description" "Power symbol creates a global label with name \"GND\" , ground" (at 114.3 149.86 0) (hide yes) (show_name no) (do_not_autoplace no) (effects (font (size 1.27 1.27))))
  (pin "1"))
 (symbol
  (lib_id "power:GND")
  (at 63.5 142.24 0)
  (unit 1)
  (body_style 1)
  (exclude_from_sim no)
  (in_bom yes)
  (on_board yes)
  (in_pos_files yes)
  (dnp no)
  (property "Reference" "#PWR0155" (at 63.5 148.59 0) (hide yes) (show_name no) (do_not_autoplace no) (effects (font (size 1.27 1.27))))
  (property "Value" "GND" (at 63.5 146.05 0) (show_name no) (do_not_autoplace no) (effects (font (size 1.27 1.27))))
  (property "Footprint" "" (at 63.5 142.24 0) (hide yes) (show_name no) (do_not_autoplace no) (effects (font (size 1.27 1.27))))
  (property "Datasheet" "" (at 63.5 142.24 0) (hide yes) (show_name no) (do_not_autoplace no) (effects (font (size 1.27 1.27))))
  (property "Description" "Power symbol creates a global label with name \"GND\" , ground" (at 63.5 142.24 0) (hide yes) (show_name no) (do_not_autoplace no) (effects (font (size 1.27 1.27))))
  (pin "1")))
